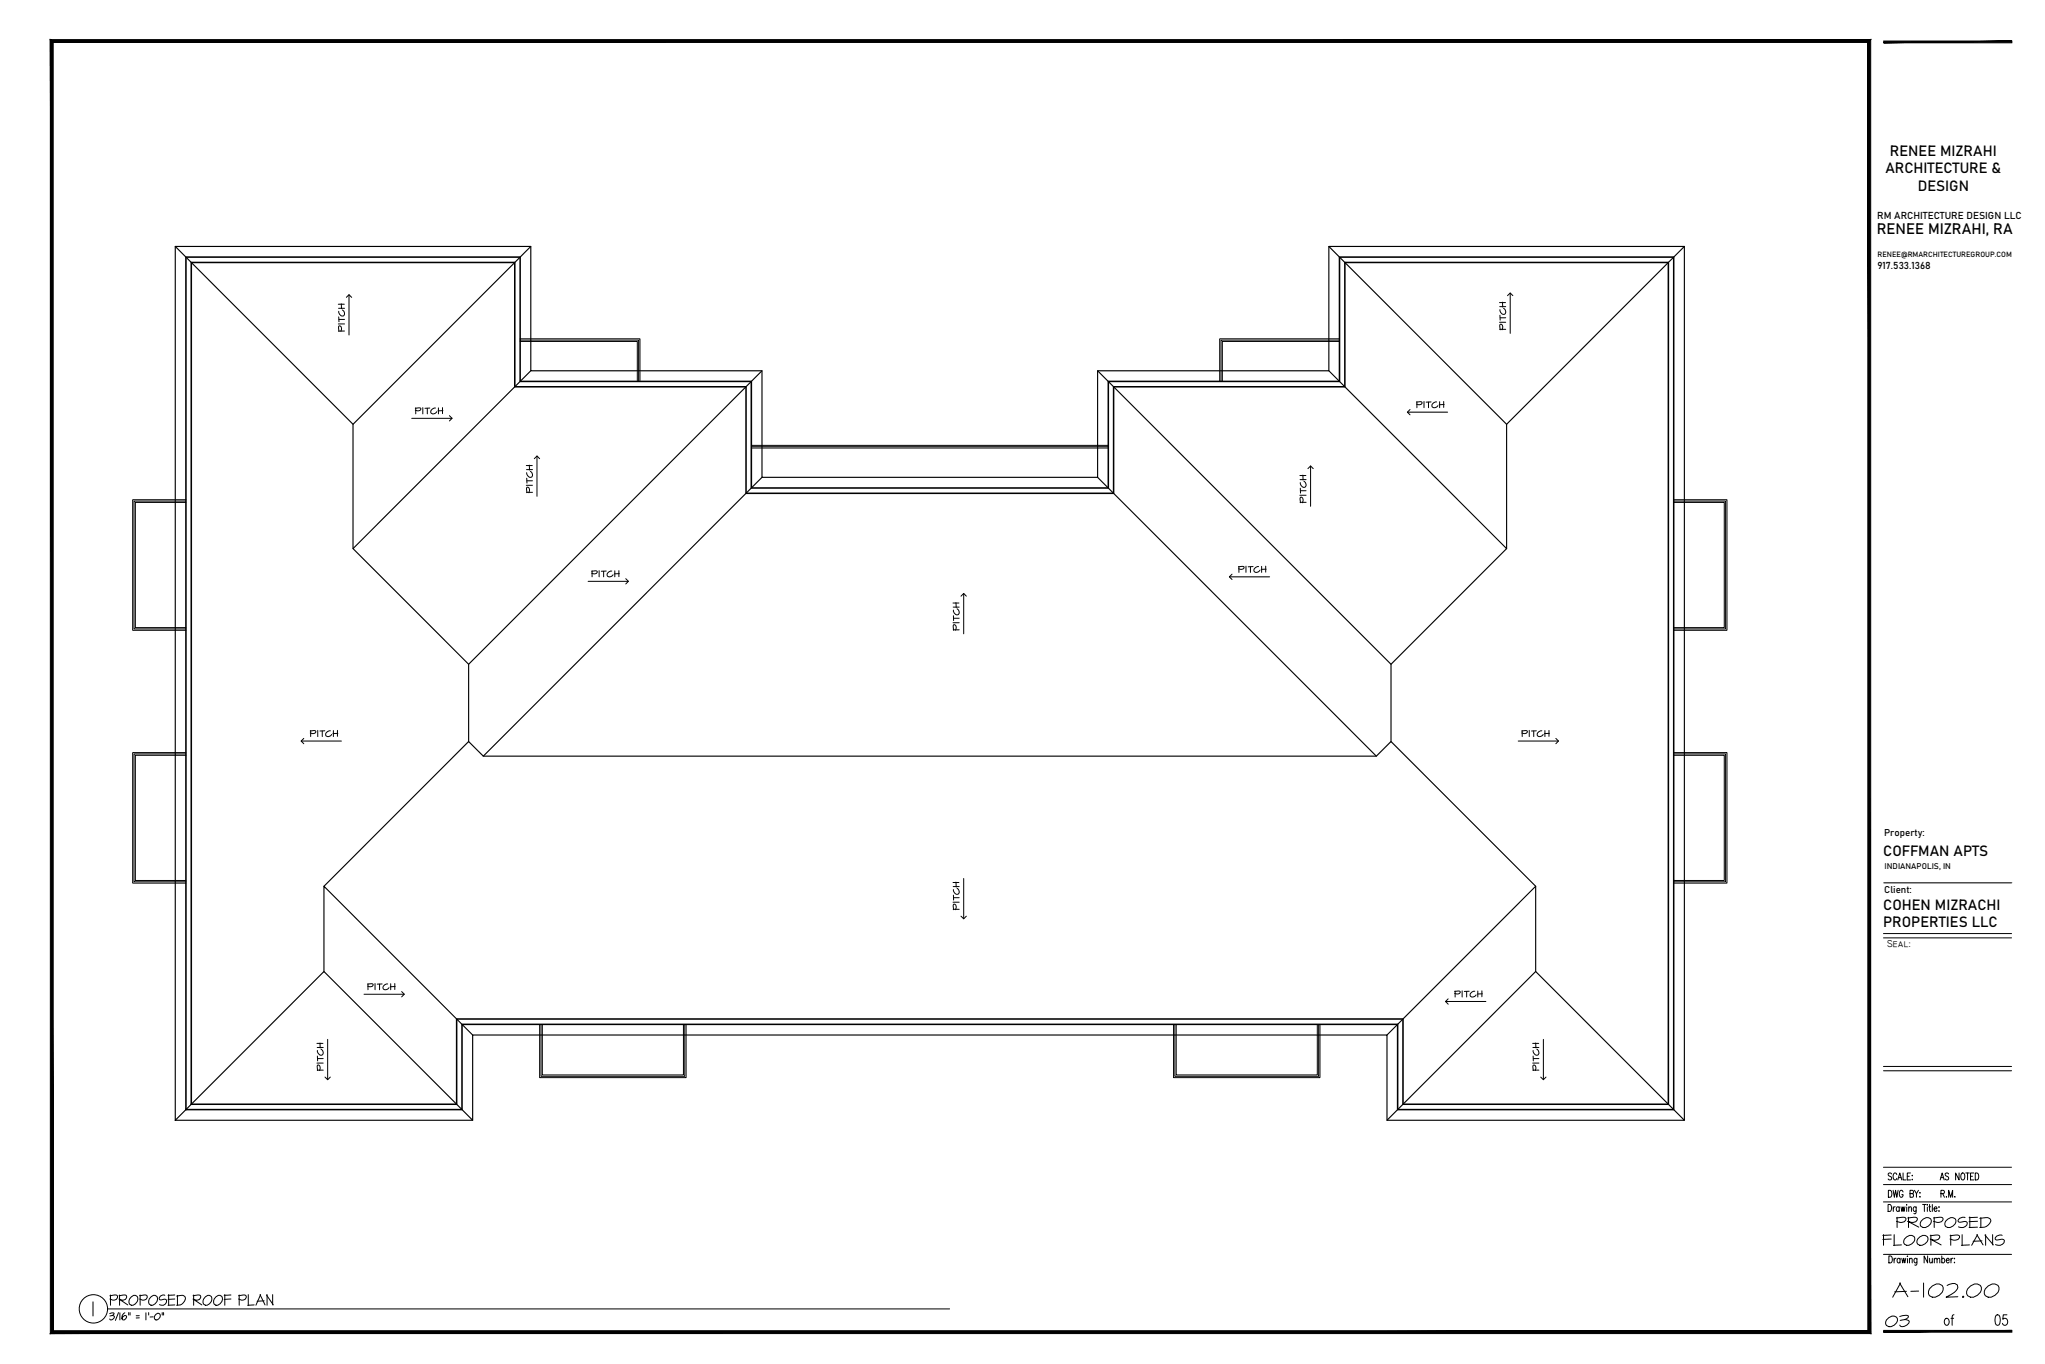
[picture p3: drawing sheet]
<svg xmlns="http://www.w3.org/2000/svg" width="914mm" height="610mm" viewBox="0 0 914 610" stroke-linecap="round" stroke-linejoin="round" font-family="sans-serif">
<!-- layer: A-PLAN-WALL-EXTR -->
<path d="M83.1 114.9h149.5v55.6h103.4v47.6h159.6v-47.6h103.3v-55.6h149.5v381h-123.5v-38.1h-418.3v38.1h-123.5zM85.5 117.3h144.7v55.6h103.4v47.6h164.3v-47.6h103.4v-55.6h144.7v376.2h-118.7v-38.1h-423.1v38.1h-118.7z" fill="none" stroke="#000" stroke-width=".7"/>
<!-- layer: A-PLAN-ROOF -->
<g fill="none" stroke="#000" stroke-width=".51">
<path d="M78.4 110.1h158.9v55.6h103.4v47.6h150.1v-47.6h103.4v-55.6h158.9v390.6h-132.9v-38.1h-408.9v38.1h-132.9zM78.4 110.1l79.5 79.5M237.3 110.1l-79.4 79.5v55.6M594.2 110.1l79.5 79.5v55.6M753.1 110.1l-79.4 79.5M237.3 165.7l-79.4 79.5 51.6 51.7M340.7 165.7l-131.2 131.2v34.5M490.8 165.7l131.2 131.2v34.5M594.2 165.7l79.5 79.5-51.7 51.7M340.7 213.3l-124.6 124.6M490.8 213.3l124.6 124.6M144.9 396.1l64.6-64.7 6.6 6.5h399.3l6.6-6.5 64.7 64.7v38.1l-66.5 66.5"/>
<path d="M686.7 396.1l-66.5 66.5M144.9 434.2v-38.1l66.4 66.5M686.7 434.2l66.4 66.5M78.4 500.7l66.5-66.5 66.4 66.5"/>
</g>
<!-- layer: 0 -->
<g fill="none" stroke="#000" stroke-width=".45">
<path d="M154.9 132.9l1.2-1.2 1.1 1.2M156.1 131.7v18M674.1 132.1l1.2-1.1 1.2 1.1M675.3 131v18M184.1 187h18M200.9 185.8l1.2 1.2-1.2 1.1M629.3 184.2h18M630.5 183l-1.2 1.2 1.2 1.2M238.9 205l1.2-1.2 1.2 1.2M240.1 203.8v18M584.8 209.5l1.2-1.2 1.2 1.2M586 208.3v18"/>
<path d="M263 259.8h18M279.8 258.6l1.2 1.2-1.2 1.2M549.7 257.8h18M550.9 256.6l-1.2 1.2 1.2 1.2M429.7 266.4l1.2-1.2 1.2 1.2M430.9 265.2v18.1M134.7 331.2h18M135.8 330l-1.1 1.2 1.1 1.2M678.9 331.2h18M695.7 330l1.2 1.2-1.2 1.2M430.9 392.6v18M429.7 409.5l1.2 1.1 1.2-1.1"/>
<path d="M162.8 444.3h18M179.6 443.1l1.2 1.2-1.2 1.2M646.4 447.6h18M647.5 446.4l-1.1 1.2 1.1 1.2M146.5 464.5v18.1M690.1 464.5v18.1M145.3 481.4l1.2 1.2 1.2-1.2M688.9 481.4l1.2 1.2 1.2-1.2"/>
</g>
<!-- layer: A-PLAN-STRS -->
<path d="M232.6 151.4h53.5v19.1M598.9 151.4h-53.5v19.1M336 199h159.6M83.1 223.3h-23.8v58.4h23.8M748.4 223.3h23.8v58.4h-23.8M83.1 336.4h-23.8v58.3h23.8M748.4 336.4h23.8v58.3h-23.8M241.3 457.8v23.8h65.5v-23.8M524.7 457.8v23.8h65.5v-23.8" fill="none" stroke="#000" stroke-width=".45"/>
<!-- layer: A-PLAN-HRAL -->
<g fill="none" stroke="#000" stroke-width=".45">
<path d="M232.6 152h53v18.5M232.6 152.6h52.4v17.9M598.9 152h-52.9v18.5M598.9 152.6h-52.3v17.9M336 199.6h159.6M336 200.2h159.6M83.1 224h-23.2v57.1h23.2M83.1 224.6h-22.6v55.9h22.6M748.4 224h23.2v57.1h-23.2M748.4 224.6h22.6v55.9h-22.6M83.1 336.9h-23.2v57.2h23.2M83.1 337.6h-22.6v55.9h22.6"/>
<path d="M748.4 336.9h23.2v57.2h-23.2M748.4 337.6h22.6v55.9h-22.6M241.9 457.8v23.2h64.3v-23.2M242.5 457.8v22.6h63.1v-22.6M525.3 457.8v23.2h64.3v-23.2M525.9 457.8v22.6h63.1v-22.6"/>
</g>
<!-- layer: A-ANNO-TITL -->
<g fill="#000" stroke="#000" stroke-width=".45">
<path d="M22.5 17.7l1.3 1.3 812.7-1.3zM23.8 19l812.7-1.3-1.3 1.3zM836.5 17.7l-1.3 1.3 1.3 577zM835.2 19l1.3 577-1.3-1.3zM22.5 596h814l-1.3-1.3zM22.5 596l1.3-1.3h811.4zM22.5 17.7v578.3l1.3-1.3zM22.5 17.7l1.3 1.3v575.7z"/>
<path d="M842.3 18.3v.8l57.3-.8zM842.3 19.1l57.3-.8v.8z"/>
<path d="M842.3 594.6v.8l57.3-.8zM842.3 595.4l57.3-.8v.8z"/>
</g>
<g fill="none" stroke="#000" stroke-width=".45">
<path d="M842.3 394.6h57.3M842.2 419.2h57.2M842.2 417.2h57.2M842.2 478.6h57.2M842.2 476.6h57.2M842.2 537.2h57.2M842.2 529.4h57.2M842.2 521.7h57.2M844.2 538.3a1.68 1.68 0 0 1 1.6 1.1 1.68 1.68 0 0 1-.5 1.9l-1.1 .1zM844.4 532a1.67 1.67 0 0 1 1.6 1.1 1.67 1.67 0 0 1-.5 1.8l-1.1 .2zM845.8 524.7l-.5-.5-1 .5 .2 .7 .9 .5a.82 .82 0 0 1 .2 1.3 .82 .82 0 0 1-1.3-.3M846.5 532l.5 3.1 .6-3.1 .5 3.1 .6-3.1"/>
<path d="M846.6 539.3v2.1M847.4 539.3l-.5 .2-.3 .7M848.1 525a.86 .86 0 0 0-1-.8 .86 .86 0 0 0-.6 1.2v.8a.86 .86 0 0 0 .6 1.1 .86 .86 0 0 0 1-.7M848.6 527.3l.9-3.1 .9 3.1M848.9 526.3h1.1M849.2 539.8l-.2-.3a.92 .92 0 0 0-1.1 .9 .92 .92 0 0 0 1.1 .9l.2-.3M849.2 539.3v2.1M850 539.3l.4 2.1 .5-2.1 .4 2.1 .5-2.1M850.9 532.7a.87 .87 0 0 0-1.1-.7 .87 .87 0 0 0-.5 1.2v.7a.89 .89 0 0 0 .8 1.2 .89 .89 0 0 0 .8-1.2h-.5M850.9 524.2v3.1h1.4M852.6 538.3v.3zM852.6 539.5v1.9"/>
<path d="M852.8 525.7h.9M853.5 539.9l.5-.6 .6 .2 .1 1.9M853.5 539.3v2.1M854 533.5l1.4-.2v-1.2l-1.4-.1v3.1l1.5-.3 .1-.8-.6-.5M854.3 524.2h-1.5v3.1h1.5M855 525.3v.3zM855 527v.3zM856 532l.9 1.5v1.6M856.8 539.3l-.1 2.9-.4 .3-.5-.2M856.8 539.8l-.2-.3a.92 .92 0 0 0-1.2 .9 .92 .92 0 0 0 1.2 .9l.2-.3M857.8 532l-.9 1.5M858.5 533v.3z"/>
<path d="M858.5 534.8v.3zM859.7 538.3h1.5M860.5 538.3v3.1M861.8 538.3v.3zM861.8 539.5v1.9M862.4 539.3h.8M862.8 538.3v2.5l.1 .5 .4 .1M864 538.3v3.1M867 539.3v.3zM867.9 533.5l1.3-.2 .2-.4-.2-.8-1.3-.1v3.1M868.7 533.5l.7 1.6M870.3 534.8v.3z"/>
<path d="M871.3 535.1v-3.1l.9 3.1 .9-3.1v3.1M874.1 534.8v.3zM864.8 540.2h1.3l-.2-.7a.92 .92 0 0 0-1.1 .9 .92 .92 0 0 0 1.1 .9l.2-.3M867 541.1v.3zM842.2 560.6h57.2M844.6 561.3a1.67 1.67 0 0 1 1.6 1.1 1.67 1.67 0 0 1-.5 1.9l-1.1 .1zM846.9 562.3v2.1M847.8 562.3l-.5 .2-.4 .7M849.6 562.8l-.3-.3a.91 .91 0 0 0-1.1 .9 .91 .91 0 0 0 1.1 .9l.3-.3M849.6 562.3v2.1M850.4 562.3l.4 2.1 .5-2.1 .4 2.1 .4-2.1M852.9 561.3v.3z"/>
<path d="M852.9 562.5v1.9M853.8 562.9l.6-.6 .5 .2 .1 1.9M853.8 562.3v2.1M857.1 562.3l-.1 2.9-.3 .3-.6-.2M857.1 562.8l-.2-.3a.91 .91 0 0 0-1.1 .9 .91 .91 0 0 0 1.1 .9l.2-.3M861.9 561.3v3.1l-1.5-3.1v3.1M862.8 562.3l.1 2 .6 .1 .5-.6M864 562.3v2.1M864.9 562.9l.6-.6 .5 .2 .1 1.9M864.9 562.3v2.1M866.1 562.9l.6-.6 .6 .2 .1 1.9M868.2 562.8l.3-.3a.92 .92 0 0 1 1.1 .9 .92 .92 0 0 1-1.1 .9l-.3-.3"/>
<path d="M868.2 561.3v3.1M870.2 563.2h1.4l-.2-.7a.92 .92 0 0 0-1.2 .9 .92 .92 0 0 0 1.2 .9l.2-.3M872.4 562.3v2.1M873.2 562.3l-.5 .2-.3 .7M873.9 562.3v.3zM873.9 564.1v.3zM842.2 595h57.2"/>
</g>
<!-- layer: A-ANNO-LABL -->
<g fill="none" stroke="#000" stroke-width=".45">
<path d="M842.2 551.8v4.7M845.6 552l-3.7 .1M845.6 553.8l-3.7 .1M847 551.8v4.9M848 544.4l3.4-.4 .8 .5v.7a3.1 3.1 0 0 1-4.2 .6M848.3 544v4.6M850.2 556.4l-3.6 .1M851.5 553.8a2.64 2.64 0 0 1 4.7-.5 3.1 3.1 0 0 1-4.7 2.8l-.3-.7zM853 544.4l3.5-.4 .8 .5v.7a3.1 3.1 0 0 1-4.3 .6l5 2.6M853.4 544v4.6M857.5 553.8a2.62 2.62 0 0 1 4.6-.5 3.1 3.1 0 0 1-4.6 2.8l-.4-.7zM859.9 544.8l1.3-.6h1l1 .5 .4 .6a3.1 3.1 0 0 1-4.6 2.8l-.4-1.5z"/>
<path d="M863.1 552.3l3.4-.3 .8 .4v.7a3.1 3.1 0 0 1-4.2 .7l4.9 2.6M863.4 552v4.5M864.5 544.4l3.5-.4 .8 .5v.7a3.1 3.1 0 0 1-4.3 .6M864.9 544v4.6M869.9 545.8a2.64 2.64 0 0 1 4.7-.5 3.1 3.1 0 0 1-4.7 2.8l-.3-.6zM871.9 552.3l3.5-.3 .8 .4v.7a3.1 3.1 0 0 1-4.3 .7M872.3 552v4.5M877.4 551.8v4.9M878.7 544.2a2.49 2.49 0 0 0-3.2 1.1 .81 .81 0 0 0 1.1 .9l2.2-.3 .8 .4a2.4 2.4 0 0 1-1.4 2.2 2.4 2.4 0 0 1-2.5-.2M880.6 556.4l-3.6 .1M880.8 543.8v4.8M883.9 551.8l2.8 4.6"/>
<path d="M884.2 544l-3.7 .2M884.2 545.8l-3.7 .2M884.2 548.4l-3.7 .2M884.2 551.8l-2.6 4.7M885.2 544.5l3.6-.3 1 .5 .4 .6a4.2 4.2 0 0 1-5 3.3M885.7 544.2v4.4M886.2 554.6l-3.9 .2M887.5 552l3.8 4.4M887.8 551.8v4.7M891 551.8v4.6M895.2 552.1a2.47 2.47 0 0 0-3.1 1.2v.5l.7 .4 2.6-.4 .7 .5a2.4 2.4 0 0 1-1.3 2.2 2.4 2.4 0 0 1-2.5-.3M41.6 581.8v6.4"/>
<path d="M48.1 585h376.5M49.1 588.2h1.9a1.21 1.21 0 0 1-.5 1.3 1.21 1.21 0 0 1-1.4 0M53 586.6l-1.4 3.5M53.6 586.7v3.2M55.8 586.7a2.04 2.04 0 0 0-.8 3.2 1.54 1.54 0 0 0 1.6-1.5l-.5-.5a1.66 1.66 0 0 0-1.5 1.5M62.3 589h-1.4M62.3 588h-1.4M65.2 586.7v3.2M68.5 588.5l-1.4 .1M69.7 587.4l1.2-.5a1.58 1.58 0 0 1 .4 2.2 1.58 1.58 0 0 1-2.1 .5 1.7 1.7 0 0 1 .5-2.2z"/>
<circle cx="41.8" cy="585" r="6.3"/>
</g>
<text font-size="10.6" x="845.3" y="581">A-102.00</text>
<g font-size="8.8">
<text x="48.3" y="584.9">PROPOSED ROOF PLAN</text>
<text x="842.4" y="594.1">03</text>
</g>
<text font-size="8.4" x="868.5" y="593.4">of 05</text>
<text font-size="6.7" x="839.2" y="104.6">RENEE MIZRAHI, RA</text>
<g font-size="6.6">
<text x="845.1" y="69.6">RENEE MIZRAHI</text>
<text x="843" y="77.4">ARCHITECTURE &amp;</text>
<text x="857.5" y="85.2">DESIGN</text>
<text x="842.1" y="382.3">COFFMAN APTS</text>
<text x="842.1" y="406.7">COHEN MIZRACHI</text>
<text x="842" y="414.5">PROPERTIES LLC</text>
<text x="866.8" y="528.5">AS NOTED</text>
</g>
<g font-size="6.2">
<text x="155.2" y="149.2" transform="rotate(-90 155.2 149.2)">PITCH</text>
<text x="674.5" y="148.5" transform="rotate(-90 674.5 148.5)">PITCH</text>
<text x="632.5" y="183.4">PITCH</text>
<text x="184.9" y="186.3">PITCH</text>
<text x="585.3" y="225.8" transform="rotate(-90 585.3 225.8)">PITCH</text>
<text x="552.8" y="257.2">PITCH</text>
<text x="263.5" y="258.9">PITCH</text>
<text x="430" y="282.9" transform="rotate(-90 430 282.9)">PITCH</text>
<text x="137.9" y="330.6">PITCH</text>
<text x="679.4" y="330.6">PITCH</text>
<text x="430" y="407.8" transform="rotate(-90 430 407.8)">PITCH</text>
<text x="163.3" y="443.4">PITCH</text>
<text x="649.5" y="447">PITCH</text>
<text x="145.7" y="479.8" transform="rotate(-90 145.7 479.8)">PITCH</text>
<text x="689.3" y="479.8" transform="rotate(-90 689.3 479.8)">PITCH</text>
</g>
<text font-size="5.7" x="239.2" y="221.5" transform="rotate(-90 239.2 221.5)">PITCH</text>
<g font-size="4.5">
<text x="839.4" y="97.8">RM ARCHITECTURE DESIGN LLC</text>
<text x="839.5" y="120">917.533.1368</text>
<text x="843.8" y="423.4">Seal:</text>
</g>
<g font-size="4.4">
<text x="842.5" y="373.6">Property:</text>
<text x="842.6" y="399">Client:</text>
</g>
<text font-size="3.7" x="842.7" y="388.5">INDIANAPOLIS, IN</text>
<text font-size="3.4" x="839.5" y="115">RENEE@RMARCHITECTUREGROUP.COM</text>
</svg>
